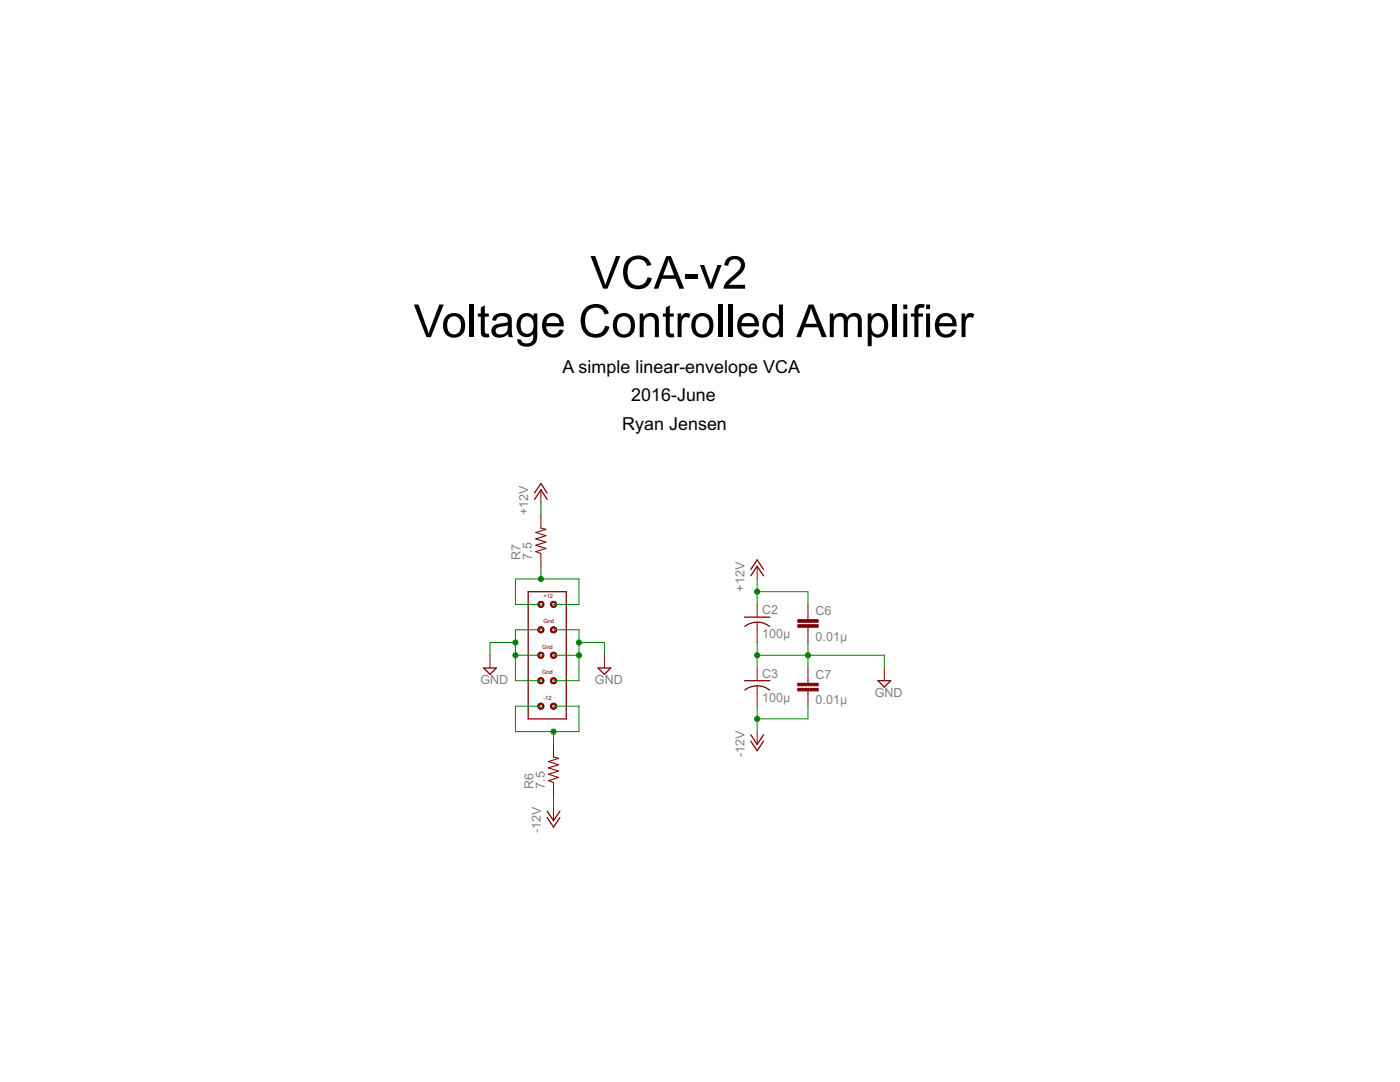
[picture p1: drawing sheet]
<svg xmlns="http://www.w3.org/2000/svg" width="279mm" height="216mm" viewBox="0 0 279 216" stroke-linecap="round" stroke-linejoin="round" font-family="sans-serif">
<g fill="none" stroke="#800000" stroke-width=".25">
<path d="M106.7 99.7l1.2-2 1.3 2M106.7 98.4l1.2-1.9 1.3 1.9M105.4 118.1h7.6v25.3h-7.6zM149.8 114.9l1.3-1.9 1.3 1.9M149.8 113.6l1.3-1.9 1.3 1.9M96.5 133.3h2.6l-1.3 1.3zM119.4 133.3h2.5l-1.3 1.3zM148.6 123.1h5M148.6 135.8h5M148.6 137.7a4 4 0 0 1 5 0M151.1 124.1a3.8 3.8 0 0 1 2.5 .9M151.1 124.2l-1 .1-1.5 .7"/>
<path d="M175.2 135.8h2.6l-1.3 1.3zM149.8 146.6l1.3 1.9 1.3-1.9M149.8 147.9l1.3 1.9 1.3-1.9M109.2 161.9l1.3 1.9 1.2-1.9M109.2 163.1l1.3 1.9 1.2-1.9"/>
</g>
<g fill="none" stroke="#800000" stroke-width=".2">
<path d="M107.9 97.7v2.6M107.9 102.8v2.6M107.9 110.4v2.6M151.1 113v2.5M97.8 130.7v2.6M120.6 130.7v2.6M151.1 120.6v2.5M151.1 124.2v4M151.1 133.3v2.5M151.1 136.8v4.1M161.2 120.6v3.1M161.2 125.2v3"/>
<path d="M161.2 133.3v3M161.2 137.9v3M176.5 133.3v2.5M110.5 148.5v2.6M110.5 156.1v2.6M151.1 146v2.5M110.5 161.2v2.6"/>
</g>
<path d="M107.9 105.4l1 .2-2 .7 2 .6-2 .6 2 .7-2 .6 2 .6-2 .7 1 .3M110.5 151.1l1 .2-2 .7 2 .6-2 .6 2 .7-2 .6 2 .6-2 .7 1 .3" fill="none" stroke="#800000" stroke-width=".21"/>
<g fill="#800000" stroke="#800000" stroke-width=".2">
<path d="M159.2 123.7h4.1v.5h-4.1z"/>
<path d="M159.2 124.7h4.1v.5h-4.1z"/>
<path d="M159.2 136.3h4.1v.5h-4.1z"/>
<path d="M159.2 137.4h4.1v.5h-4.1z"/>
</g>
<g fill="#800000" stroke="#800000" stroke-width=".2">
<path d="M110 130.3a.64 .64 0 0 1 1 .1 .64 .64 0 0 1-.4 1 .64 .64 0 0 1-.8-.7h.3a.38 .38 0 0 1 .5-.3 .38 .38 0 0 1 .2 .6 .38 .38 0 0 1-.7-.1v-.2h-.3z" fill-rule="evenodd"/>
<path d="M110 120.1a.64 .64 0 0 1 1 .2 .64 .64 0 0 1-.4 .9 .64 .64 0 0 1-.8-.6h.3a.38 .38 0 0 1 .5-.4 .38 .38 0 0 1 .2 .6 .38 .38 0 0 1-.7-.1v-.1h-.3z" fill-rule="evenodd"/>
<path d="M110 140.5a.64 .64 0 0 1 1 .1 .64 .64 0 0 1-.4 .9 .64 .64 0 0 1-.8-.6h.3a.38 .38 0 0 1 .5-.4 .38 .38 0 0 1 .2 .6 .38 .38 0 0 1-.7 0v-.2h-.3z" fill-rule="evenodd"/>
<path d="M110 125.2a.64 .64 0 0 1 1 .2 .64 .64 0 0 1-.4 .9 .64 .64 0 0 1-.8-.6h.3a.38 .38 0 0 1 .5-.4 .38 .38 0 0 1 .2 .6 .38 .38 0 0 1-.7-.1v-.1h-.3z" fill-rule="evenodd"/>
<path d="M107.5 130.3a.63 .63 0 0 1 1 .1 .63 .63 0 0 1-.4 .9 .63 .63 0 0 1-.8-.6h.3a.38 .38 0 0 1 .5-.3 .38 .38 0 0 1 .1 .6 .38 .38 0 0 1-.6-.1v-.2h-.3z" fill-rule="evenodd"/>
<path d="M107.5 125.2a.63 .63 0 0 1 1 .1 .63 .63 0 0 1-.4 1 .63 .63 0 0 1-.8-.6h.3a.38 .38 0 0 1 .5-.3 .38 .38 0 0 1 .1 .6 .38 .38 0 0 1-.6-.2v-.1h-.3z" fill-rule="evenodd"/>
<path d="M110 135.4a.64 .64 0 0 1 1 .1 .64 .64 0 0 1-.4 1 .64 .64 0 0 1-.8-.7h.3a.38 .38 0 0 1 .5-.4 .38 .38 0 0 1 .2 .6 .38 .38 0 0 1-.7 0v-.2h-.3z" fill-rule="evenodd"/>
<path d="M107.5 135.4a.63 .63 0 0 1 1 .1 .63 .63 0 0 1-.4 .9 .63 .63 0 0 1-.8-.6h.3a.38 .38 0 0 1 .5-.3 .38 .38 0 0 1 .1 .6 .38 .38 0 0 1-.6-.1v-.2h-.3z" fill-rule="evenodd"/>
<path d="M107.5 140.5a.63 .63 0 0 1 1 .1 .63 .63 0 0 1-.4 .9 .63 .63 0 0 1-.8-.6h.3a.38 .38 0 0 1 .5-.3 .38 .38 0 0 1 .1 .6 .38 .38 0 0 1-.6-.1v-.2h-.3z" fill-rule="evenodd"/>
<path d="M107.5 120.1a.63 .63 0 0 1 1 .1 .63 .63 0 0 1-.4 1 .63 .63 0 0 1-.8-.6h.3a.38 .38 0 0 1 .5-.3 .38 .38 0 0 1 .1 .6 .38 .38 0 0 1-.6-.2v-.1h-.3z" fill-rule="evenodd"/>
</g>
<g fill="none" stroke="#008000" stroke-width=".2">
<path d="M107.9 100.3v2.5M107.9 113v2.5M151.1 115.5v5.1M151.1 118.1h10.1v2.5M102.9 128.2h-5.1v2.5M102.9 130.7h5M107.9 120.6h-5v-5.1h12.6v5.1h-5M107.9 125.7h-5v10.1h5M110.5 125.7h5v10.1h-5M110.5 130.7h5M115.5 128.2h5.1v2.5M151.1 130.7h25.4v2.6"/>
<path d="M151.1 128.2v5.1M161.2 128.2v5.1M107.9 140.9h-5v5.1h12.6v-5.1h-5M110.5 146v2.5M110.5 158.7v2.5M151.1 140.9v5.1M161.2 140.9v2.5h-10.1"/>
</g>
<g fill="#008000" stroke="#008000" stroke-width=".2">
<circle cx="102.9" cy="128.2" r=".51"/>
<circle cx="102.9" cy="130.7" r=".51"/>
<circle cx="115.5" cy="128.2" r=".51"/>
<circle cx="115.5" cy="130.7" r=".51"/>
<circle cx="151.1" cy="130.7" r=".51"/>
<circle cx="161.2" cy="130.7" r=".51"/>
<circle cx="151.1" cy="118.1" r=".51"/>
<circle cx="151.1" cy="143.4" r=".51"/>
<circle cx="110.5" cy="146" r=".51"/>
<circle cx="107.9" cy="115.5" r=".51"/>
</g>
<g font-size="10.2">
<text x="117.8" y="57.6">VCA-v2</text>
<text x="82.6" y="67.3">Voltage Controlled Amplifier</text>
</g>
<g font-size="4">
<text x="112.3" y="74.4">A simple linear-envelope VCA</text>
<text x="126" y="80">2016-June</text>
<text x="124.2" y="85.8">Ryan Jensen</text>
</g>
<g font-size="2.8" fill="#808080">
<text x="105.4" y="102.8" transform="rotate(-90 105.4 102.8)">+12V</text>
<text x="103.9" y="111.7" transform="rotate(-90 103.9 111.7)">R7</text>
<text x="106.2" y="111.7" transform="rotate(-90 106.2 111.7)">7.5</text>
<text x="148.6" y="118.1" transform="rotate(-90 148.6 118.1)">+12V</text>
<text x="152.1" y="122.5">C2</text>
<text x="162.8" y="122.8">C6</text>
<text x="152.1" y="127.3">100µ</text>
<text x="162.8" y="127.8">0.01µ</text>
<text x="95.9" y="136.5">GND</text>
<text x="118.7" y="136.5">GND</text>
<text x="152.1" y="135.2">C3</text>
<text x="162.8" y="135.5">C7</text>
<text x="152.1" y="140">100µ</text>
<text x="162.8" y="140.5">0.01µ</text>
<text x="174.6" y="139">GND</text>
<text x="148.6" y="151.1" transform="rotate(-90 148.6 151.1)">-12V</text>
<text x="106.4" y="157.4" transform="rotate(-90 106.4 157.4)">R6</text>
<text x="108.7" y="157.4" transform="rotate(-90 108.7 157.4)">7.5</text>
<text x="107.9" y="166.3" transform="rotate(-90 107.9 166.3)">-12V</text>
</g>
<g font-size="1.3" fill="#800000">
<text x="108.4" y="119.3">+12</text>
<text x="108.4" y="124.4">Gnd</text>
<text x="108.2" y="129.5">Gnd</text>
<text x="108.2" y="134.6">Gnd</text>
<text x="108.4" y="139.6">-12</text>
</g>
</svg>
